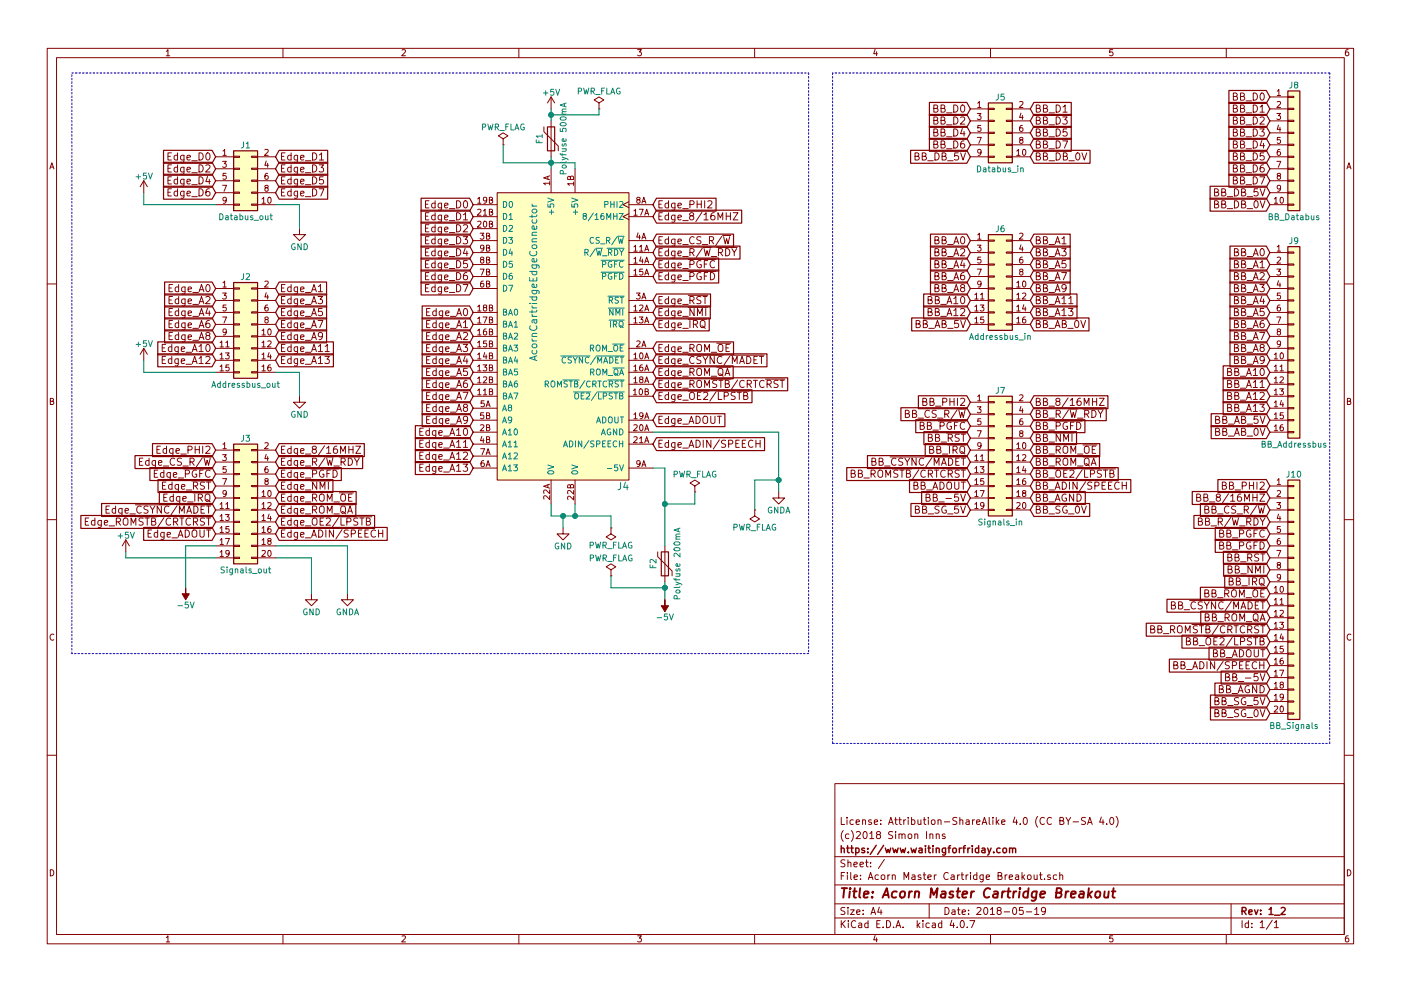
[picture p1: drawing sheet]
EESchema Schematic File Version 2
LIBS:power
LIBS:device
LIBS:switches
LIBS:relays
LIBS:motors
LIBS:transistors
LIBS:conn
LIBS:linear
LIBS:regul
LIBS:74xx
LIBS:cmos4000
LIBS:adc-dac
LIBS:memory
LIBS:xilinx
LIBS:microcontrollers
LIBS:dsp
LIBS:microchip
LIBS:analog_switches
LIBS:motorola
LIBS:texas
LIBS:intel
LIBS:audio
LIBS:interface
LIBS:digital-audio
LIBS:philips
LIBS:display
LIBS:cypress
LIBS:siliconi
LIBS:opto
LIBS:atmel
LIBS:contrib
LIBS:valves
LIBS:acorncartridgeedgeconnector
LIBS:Acorn Master Cartridge Breakout-cache
EELAYER 25 0
EELAYER END
$Descr A4 11693 8268
encoding utf-8
Sheet 1 1
Title "Acorn Master Cartridge Breakout"
Date "2018-05-19"
Rev "1_2"
Comp "https://www.waitingforfriday.com"
Comment1 "(c)2018 Simon Inns"
Comment2 "License: Attribution-ShareAlike 4.0 (CC BY-SA 4.0)"
Comment3 ""
Comment4 ""
$EndDescr
$Comp
L AcornCartridgeEdgeConnector J4
U 1 1
P 4700 2800
F 0 "J4" H 5200 1550 60  0000 C CNN
F 1 "AcornCartridgeEdgeConnector" V 4450 3250 60  0000 C CNN
F 2 "Acorn Cartridge edge-connector:Acorn_Cartridge" H 4700 2800 60  0001 C CNN
F 3 "" H 4700 2800 60  0001 C CNN
	1    4700 2800
	1    0    0    -1  
$EndComp
$Comp
L +5V #PWR01
U 1 1
P 4600 900
F 0 "#PWR01" H 4600 750 50  0001 C CNN
F 1 "+5V" H 4600 1040 50  0000 C CNN
F 2 "" H 4600 900 50  0001 C CNN
F 3 "" H 4600 900 50  0001 C CNN
	1    4600 900 
	1    0    0    -1  
$EndComp
$Comp
L GND #PWR02
U 1 1
P 4700 4400
F 0 "#PWR02" H 4700 4150 50  0001 C CNN
F 1 "GND" H 4700 4250 50  0000 C CNN
F 2 "" H 4700 4400 50  0001 C CNN
F 3 "" H 4700 4400 50  0001 C CNN
	1    4700 4400
	1    0    0    -1  
$EndComp
$Comp
L GNDA #PWR03
U 1 1
P 6500 4100
F 0 "#PWR03" H 6500 3850 50  0001 C CNN
F 1 "GNDA" H 6500 3950 50  0000 C CNN
F 2 "" H 6500 4100 50  0001 C CNN
F 3 "" H 6500 4100 50  0001 C CNN
	1    6500 4100
	1    0    0    -1  
$EndComp
Wire Wire Line
	4600 4200 4600 4300
Wire Wire Line
	4600 4300 5100 4300
Wire Wire Line
	4700 4300 4700 4400
Wire Wire Line
	4800 4300 4800 4200
Connection ~ 4700 4300
Wire Wire Line
	5450 3600 6500 3600
Wire Wire Line
	6500 3600 6500 4100
$Comp
L -5V #PWR11
U 1 1
P 5550 5000
F 0 "#PWR11" H 5550 5100 50  0001 C CNN
F 1 "-5V" H 5550 5150 50  0000 C CNN
F 2 "" H 5550 5000 50  0001 C CNN
F 3 "" H 5550 5000 50  0001 C CNN
	1    5550 5000
	-1   0    0    1   
$EndComp
$Comp
L Conn_02x05_Odd_Even J1
U 1 1
P 2000 1500
F 0 "J1" H 2050 1800 50  0000 C CNN
F 1 "Databus_out" H 2050 1200 50  0000 C CNN
F 2 "Connectors_Multicomp:Multicomp_MC9A22-1034_2x05x2.54mm_Angled" H 2000 1500 50  0001 C CNN
F 3 "" H 2000 1500 50  0001 C CNN
	1    2000 1500
	1    0    0    -1  
$EndComp
Text GLabel 3950 1700 0    60   Input ~ 0
Edge_D0
Text GLabel 3950 1800 0    60   Input ~ 0
Edge_D1
Text GLabel 3950 1900 0    60   Input ~ 0
Edge_D2
Text GLabel 3950 2000 0    60   Input ~ 0
Edge_D3
Text GLabel 3950 2100 0    60   Input ~ 0
Edge_D4
Text GLabel 3950 2200 0    60   Input ~ 0
Edge_D5
Text GLabel 3950 2300 0    60   Input ~ 0
Edge_D6
Text GLabel 3950 2400 0    60   Input ~ 0
Edge_D7
Text GLabel 1800 1300 0    60   Input ~ 0
Edge_D0
Text GLabel 2300 1300 2    60   Input ~ 0
Edge_D1
Text GLabel 1800 1400 0    60   Input ~ 0
Edge_D2
Text GLabel 1800 1500 0    60   Input ~ 0
Edge_D4
Text GLabel 2300 1500 2    60   Input ~ 0
Edge_D5
Text GLabel 1800 1600 0    60   Input ~ 0
Edge_D6
Text GLabel 2300 1600 2    60   Input ~ 0
Edge_D7
$Comp
L Conn_02x08_Odd_Even J2
U 1 1
P 2000 2700
F 0 "J2" H 2050 3100 50  0000 C CNN
F 1 "Addressbus_out" H 2050 2200 50  0000 C CNN
F 2 "Connectors_Multicomp:Multicomp_MC9A22-1634_2x08x2.54mm_Angled" H 2000 2700 50  0001 C CNN
F 3 "" H 2000 2700 50  0001 C CNN
	1    2000 2700
	1    0    0    -1  
$EndComp
Text GLabel 3950 2600 0    60   Input ~ 0
Edge_A0
Text GLabel 3950 2700 0    60   Input ~ 0
Edge_A1
Text GLabel 3950 2800 0    60   Input ~ 0
Edge_A2
Text GLabel 3950 2900 0    60   Input ~ 0
Edge_A3
Text GLabel 3950 3000 0    60   Input ~ 0
Edge_A4
Text GLabel 3950 3100 0    60   Input ~ 0
Edge_A5
Text GLabel 3950 3200 0    60   Input ~ 0
Edge_A6
Text GLabel 3950 3300 0    60   Input ~ 0
Edge_A7
Text GLabel 3950 3400 0    60   Input ~ 0
Edge_A8
Text GLabel 3950 3500 0    60   Input ~ 0
Edge_A9
Text GLabel 3950 3600 0    60   Input ~ 0
Edge_A10
Text GLabel 3950 3700 0    60   Input ~ 0
Edge_A11
Text GLabel 3950 3800 0    60   Input ~ 0
Edge_A12
Text GLabel 3950 3900 0    60   Input ~ 0
Edge_A13
Text GLabel 1800 2400 0    60   Input ~ 0
Edge_A0
Text GLabel 1800 2500 0    60   Input ~ 0
Edge_A2
Text GLabel 1800 2600 0    60   Input ~ 0
Edge_A4
Text GLabel 1800 2700 0    60   Input ~ 0
Edge_A6
Text GLabel 1800 2800 0    60   Input ~ 0
Edge_A8
Text GLabel 1800 2900 0    60   Input ~ 0
Edge_A10
Text GLabel 1800 3000 0    60   Input ~ 0
Edge_A12
Text GLabel 2300 2400 2    60   Input ~ 0
Edge_A1
Text GLabel 2300 2500 2    60   Input ~ 0
Edge_A3
Text GLabel 2300 2600 2    60   Input ~ 0
Edge_A5
Text GLabel 2300 2700 2    60   Input ~ 0
Edge_A7
Text GLabel 2300 2800 2    60   Input ~ 0
Edge_A9
Text GLabel 2300 2900 2    60   Input ~ 0
Edge_A11
Text GLabel 2300 3000 2    60   Input ~ 0
Edge_A13
$Comp
L Conn_02x10_Odd_Even J3
U 1 1
P 2000 4150
F 0 "J3" H 2050 4650 50  0000 C CNN
F 1 "Signals_out" H 2050 3550 50  0000 C CNN
F 2 "Connectors_Multicomp:Multicomp_MC9A22-2034_2x10x2.54mm_Angled" H 2000 4150 50  0001 C CNN
F 3 "" H 2000 4150 50  0001 C CNN
	1    2000 4150
	1    0    0    -1  
$EndComp
Text GLabel 5450 1700 2    60   Input ~ 0
Edge_PHI2
Text GLabel 5450 1800 2    60   Input ~ 0
Edge_8/16MHZ
Text GLabel 5450 2000 2    60   Input ~ 0
Edge_CS_R/~W
Text GLabel 5450 2100 2    60   Input ~ 0
Edge_R/~W~_~RDY
Text GLabel 5450 2200 2    60   Input ~ 0
Edge_~PGFC
Text GLabel 5450 2300 2    60   Input ~ 0
Edge_~PGFD
Text GLabel 5450 2500 2    60   Input ~ 0
Edge_~RST
Text GLabel 5450 2600 2    60   Input ~ 0
Edge_~NMI
Text GLabel 5450 2700 2    60   Input ~ 0
Edge_~IRQ
Text GLabel 5450 2900 2    60   Input ~ 0
Edge_ROM_~OE
Text GLabel 5450 3000 2    60   Input ~ 0
Edge_~CSYNC~/~MADET
Text GLabel 5450 3100 2    60   Input ~ 0
Edge_ROM_~QA
Text GLabel 5450 3200 2    60   Input ~ 0
Edge_ROM~STB~/CRTC~RST
Text GLabel 5450 3300 2    60   Input ~ 0
Edge_~OE2~/~LPSTB
Text GLabel 5450 3500 2    60   Input ~ 0
Edge_ADOUT
Text GLabel 5450 3700 2    60   Input ~ 0
Edge_ADIN/SPEECH
Text GLabel 1800 3750 0    60   Input ~ 0
Edge_PHI2
Text GLabel 2300 3750 2    60   Input ~ 0
Edge_8/16MHZ
Text GLabel 1800 3850 0    60   Input ~ 0
Edge_CS_R/~W
Text GLabel 2300 3850 2    60   Input ~ 0
Edge_R/~W~_~RDY
Text GLabel 1800 3950 0    60   Input ~ 0
Edge_~PGFC
Text GLabel 2300 3950 2    60   Input ~ 0
Edge_~PGFD
Text GLabel 1800 4050 0    60   Input ~ 0
Edge_~RST
Text GLabel 2300 4050 2    60   Input ~ 0
Edge_~NMI
Text GLabel 1800 4150 0    60   Input ~ 0
Edge_~IRQ
Text GLabel 2300 4150 2    60   Input ~ 0
Edge_ROM_~OE
Text GLabel 1800 4250 0    60   Input ~ 0
Edge_~CSYNC~/~MADET
Text GLabel 2300 4250 2    60   Input ~ 0
Edge_ROM_~QA
Text GLabel 1800 4350 0    60   Input ~ 0
Edge_ROM~STB~/CRTC~RST
Text GLabel 2300 4350 2    60   Input ~ 0
Edge_~OE2~/~LPSTB
Text GLabel 1800 4450 0    60   Input ~ 0
Edge_ADOUT
Text GLabel 2300 4450 2    60   Input ~ 0
Edge_ADIN/SPEECH
$Comp
L -5V #PWR4
U 1 1
P 1550 4900
F 0 "#PWR4" H 1550 5000 50  0001 C CNN
F 1 "-5V" H 1550 5050 50  0000 C CNN
F 2 "" H 1550 4900 50  0001 C CNN
F 3 "" H 1550 4900 50  0001 C CNN
	1    1550 4900
	-1   0    0    1   
$EndComp
Wire Wire Line
	1800 4550 1550 4550
Wire Wire Line
	1550 4550 1550 4900
$Comp
L GNDA #PWR04
U 1 1
P 2900 4950
F 0 "#PWR04" H 2900 4700 50  0001 C CNN
F 1 "GNDA" H 2900 4800 50  0000 C CNN
F 2 "" H 2900 4950 50  0001 C CNN
F 3 "" H 2900 4950 50  0001 C CNN
	1    2900 4950
	1    0    0    -1  
$EndComp
Wire Wire Line
	2300 4550 2900 4550
Wire Wire Line
	2900 4550 2900 4950
$Comp
L +5V #PWR05
U 1 1
P 1050 4600
F 0 "#PWR05" H 1050 4450 50  0001 C CNN
F 1 "+5V" H 1050 4740 50  0000 C CNN
F 2 "" H 1050 4600 50  0001 C CNN
F 3 "" H 1050 4600 50  0001 C CNN
	1    1050 4600
	1    0    0    -1  
$EndComp
Wire Wire Line
	1800 4650 1050 4650
Wire Wire Line
	1050 4650 1050 4600
$Comp
L GND #PWR06
U 1 1
P 2600 4950
F 0 "#PWR06" H 2600 4700 50  0001 C CNN
F 1 "GND" H 2600 4800 50  0000 C CNN
F 2 "" H 2600 4950 50  0001 C CNN
F 3 "" H 2600 4950 50  0001 C CNN
	1    2600 4950
	1    0    0    -1  
$EndComp
Wire Wire Line
	2300 4650 2600 4650
Wire Wire Line
	2600 4650 2600 4950
$Comp
L +5V #PWR07
U 1 1
P 1200 1600
F 0 "#PWR07" H 1200 1450 50  0001 C CNN
F 1 "+5V" H 1200 1740 50  0000 C CNN
F 2 "" H 1200 1600 50  0001 C CNN
F 3 "" H 1200 1600 50  0001 C CNN
	1    1200 1600
	1    0    0    -1  
$EndComp
$Comp
L +5V #PWR08
U 1 1
P 1200 3000
F 0 "#PWR08" H 1200 2850 50  0001 C CNN
F 1 "+5V" H 1200 3140 50  0000 C CNN
F 2 "" H 1200 3000 50  0001 C CNN
F 3 "" H 1200 3000 50  0001 C CNN
	1    1200 3000
	1    0    0    -1  
$EndComp
$Comp
L GND #PWR09
U 1 1
P 2500 3300
F 0 "#PWR09" H 2500 3050 50  0001 C CNN
F 1 "GND" H 2500 3150 50  0000 C CNN
F 2 "" H 2500 3300 50  0001 C CNN
F 3 "" H 2500 3300 50  0001 C CNN
	1    2500 3300
	1    0    0    -1  
$EndComp
$Comp
L GND #PWR010
U 1 1
P 2500 1900
F 0 "#PWR010" H 2500 1650 50  0001 C CNN
F 1 "GND" H 2500 1750 50  0000 C CNN
F 2 "" H 2500 1900 50  0001 C CNN
F 3 "" H 2500 1900 50  0001 C CNN
	1    2500 1900
	1    0    0    -1  
$EndComp
Wire Wire Line
	2300 1700 2500 1700
Wire Wire Line
	2500 1700 2500 1900
Wire Wire Line
	1800 1700 1200 1700
Wire Wire Line
	1200 1700 1200 1600
Wire Wire Line
	1800 3100 1200 3100
Wire Wire Line
	1200 3100 1200 3000
Wire Wire Line
	2300 3100 2500 3100
Wire Wire Line
	2500 3100 2500 3300
$Comp
L Conn_02x05_Odd_Even J5
U 1 1
P 8300 1100
F 0 "J5" H 8350 1400 50  0000 C CNN
F 1 "Databus_in" H 8350 800 50  0000 C CNN
F 2 "Connectors_Multicomp:Multicomp_MC9A12-1034_2x05x2.54mm_Straight" H 8300 1100 50  0001 C CNN
F 3 "" H 8300 1100 50  0001 C CNN
	1    8300 1100
	1    0    0    -1  
$EndComp
Text GLabel 8100 900  0    60   Input ~ 0
BB_D0
Text GLabel 8600 900  2    60   Input ~ 0
BB_D1
Text GLabel 8100 1000 0    60   Input ~ 0
BB_D2
Text GLabel 8600 1000 2    60   Input ~ 0
BB_D3
Text GLabel 8100 1100 0    60   Input ~ 0
BB_D4
Text GLabel 8600 1100 2    60   Input ~ 0
BB_D5
Text GLabel 8100 1200 0    60   Input ~ 0
BB_D6
Text GLabel 8600 1200 2    60   Input ~ 0
BB_D7
$Comp
L Conn_02x08_Odd_Even J6
U 1 1
P 8300 2300
F 0 "J6" H 8350 2700 50  0000 C CNN
F 1 "Addressbus_in" H 8350 1800 50  0000 C CNN
F 2 "Connectors_Multicomp:Multicomp_MC9A12-1634_2x08x2.54mm_Straight" H 8300 2300 50  0001 C CNN
F 3 "" H 8300 2300 50  0001 C CNN
	1    8300 2300
	1    0    0    -1  
$EndComp
Text GLabel 8100 2000 0    60   Input ~ 0
BB_A0
Text GLabel 8100 2100 0    60   Input ~ 0
BB_A2
Text GLabel 8100 2200 0    60   Input ~ 0
BB_A4
Text GLabel 8100 2300 0    60   Input ~ 0
BB_A6
Text GLabel 8100 2400 0    60   Input ~ 0
BB_A8
Text GLabel 8100 2500 0    60   Input ~ 0
BB_A10
Text GLabel 8100 2600 0    60   Input ~ 0
BB_A12
Text GLabel 8600 2000 2    60   Input ~ 0
BB_A1
Text GLabel 8600 2100 2    60   Input ~ 0
BB_A3
Text GLabel 8600 2200 2    60   Input ~ 0
BB_A5
Text GLabel 8600 2300 2    60   Input ~ 0
BB_A7
Text GLabel 8600 2400 2    60   Input ~ 0
BB_A9
Text GLabel 8600 2500 2    60   Input ~ 0
BB_A11
$Comp
L Conn_02x10_Odd_Even J7
U 1 1
P 8300 3750
F 0 "J7" H 8350 4250 50  0000 C CNN
F 1 "Signals_in" H 8350 3150 50  0000 C CNN
F 2 "Connectors_Multicomp:Multicomp_MC9A12-2034_2x10x2.54mm_Straight" H 8300 3750 50  0001 C CNN
F 3 "" H 8300 3750 50  0001 C CNN
	1    8300 3750
	1    0    0    -1  
$EndComp
Text GLabel 8100 3350 0    60   Input ~ 0
BB_PHI2
Text GLabel 8600 3350 2    60   Input ~ 0
BB_8/16MHZ
Text GLabel 8100 3450 0    60   Input ~ 0
BB_CS_R/~W
Text GLabel 8600 3450 2    60   Input ~ 0
BB_R/~W~_~RDY
Text GLabel 8100 3550 0    60   Input ~ 0
BB_~PGFC
Text GLabel 8600 3550 2    60   Input ~ 0
BB_~PGFD
Text GLabel 8100 3650 0    60   Input ~ 0
BB_~RST
Text GLabel 8600 3650 2    60   Input ~ 0
BB_~NMI
Text GLabel 8100 3750 0    60   Input ~ 0
BB_~IRQ
Text GLabel 8600 3750 2    60   Input ~ 0
BB_ROM_~OE
Text GLabel 8100 3850 0    60   Input ~ 0
BB_~CSYNC~/~MADET
Text GLabel 8600 3850 2    60   Input ~ 0
BB_ROM_~QA
Text GLabel 8100 3950 0    60   Input ~ 0
BB_ROM~STB~/CRTC~RST
Text GLabel 8600 3950 2    60   Input ~ 0
BB_~OE2~/~LPSTB
Text GLabel 8100 4050 0    60   Input ~ 0
BB_ADOUT
Text GLabel 8600 4050 2    60   Input ~ 0
BB_ADIN/SPEECH
$Comp
L Conn_01x10 J8
U 1 1
P 10800 1200
F 0 "J8" H 10800 1700 50  0000 C CNN
F 1 "BB_Databus" H 10800 600 50  0000 C CNN
F 2 "Pin_Headers:Pin_Header_Straight_1x10_Pitch2.54mm" H 10800 1200 50  0001 C CNN
F 3 "" H 10800 1200 50  0001 C CNN
	1    10800 1200
	1    0    0    -1  
$EndComp
$Comp
L Conn_01x16 J9
U 1 1
P 10800 2800
F 0 "J9" H 10800 3600 50  0000 C CNN
F 1 "BB_Addressbus" H 10800 1900 50  0000 C CNN
F 2 "Pin_Headers:Pin_Header_Straight_1x16_Pitch2.54mm" H 10800 2800 50  0001 C CNN
F 3 "" H 10800 2800 50  0001 C CNN
	1    10800 2800
	1    0    0    -1  
$EndComp
$Comp
L Conn_01x20 J10
U 1 1
P 10800 4950
F 0 "J10" H 10800 5950 50  0000 C CNN
F 1 "BB_Signals" H 10800 3850 50  0000 C CNN
F 2 "Pin_Headers:Pin_Header_Straight_1x20_Pitch2.54mm" H 10800 4950 50  0001 C CNN
F 3 "" H 10800 4950 50  0001 C CNN
	1    10800 4950
	1    0    0    -1  
$EndComp
Text GLabel 10600 800  0    60   Input ~ 0
BB_D0
Text GLabel 10600 900  0    60   Input ~ 0
BB_D1
Text GLabel 10600 1000 0    60   Input ~ 0
BB_D2
Text GLabel 10600 1100 0    60   Input ~ 0
BB_D3
Text GLabel 10600 1200 0    60   Input ~ 0
BB_D4
Text GLabel 10600 1300 0    60   Input ~ 0
BB_D5
Text GLabel 10600 1400 0    60   Input ~ 0
BB_D6
Text GLabel 10600 1500 0    60   Input ~ 0
BB_D7
Text GLabel 8100 1300 0    60   Input ~ 0
BB_DB_5V
Text GLabel 8600 1300 2    60   Input ~ 0
BB_DB_0V
Text GLabel 10600 1600 0    60   Input ~ 0
BB_DB_5V
Text GLabel 10600 1700 0    60   Input ~ 0
BB_DB_0V
Text GLabel 8100 2700 0    60   Input ~ 0
BB_AB_5V
Text GLabel 8600 2700 2    60   Input ~ 0
BB_AB_0V
Text GLabel 10600 2100 0    60   Input ~ 0
BB_A0
Text GLabel 10600 2200 0    60   Input ~ 0
BB_A1
Text GLabel 10600 2300 0    60   Input ~ 0
BB_A2
Text GLabel 10600 2400 0    60   Input ~ 0
BB_A3
Text GLabel 10600 2500 0    60   Input ~ 0
BB_A4
Text GLabel 10600 2600 0    60   Input ~ 0
BB_A5
Text GLabel 10600 2700 0    60   Input ~ 0
BB_A6
Text GLabel 10600 2800 0    60   Input ~ 0
BB_A7
Text GLabel 10600 2900 0    60   Input ~ 0
BB_A8
Text GLabel 10600 3000 0    60   Input ~ 0
BB_A9
Text GLabel 10600 3100 0    60   Input ~ 0
BB_A10
Text GLabel 10600 3200 0    60   Input ~ 0
BB_A11
Text GLabel 10600 3300 0    60   Input ~ 0
BB_A12
Text GLabel 8600 2600 2    60   Input ~ 0
BB_A13
Text GLabel 10600 3400 0    60   Input ~ 0
BB_A13
Text GLabel 10600 3500 0    60   Input ~ 0
BB_AB_5V
Text GLabel 10600 3600 0    60   Input ~ 0
BB_AB_0V
Text GLabel 10600 4050 0    60   Input ~ 0
BB_PHI2
Text GLabel 10600 4150 0    60   Input ~ 0
BB_8/16MHZ
Text GLabel 10600 4250 0    60   Input ~ 0
BB_CS_R/~W
Text GLabel 10600 4350 0    60   Input ~ 0
BB_R/~W~_~RDY
Text GLabel 10600 4450 0    60   Input ~ 0
BB_~PGFC
Text GLabel 10600 4550 0    60   Input ~ 0
BB_~PGFD
Text GLabel 10600 4650 0    60   Input ~ 0
BB_~RST
Text GLabel 10600 4750 0    60   Input ~ 0
BB_~NMI
Text GLabel 10600 4850 0    60   Input ~ 0
BB_~IRQ
Text GLabel 10600 4950 0    60   Input ~ 0
BB_ROM_~OE
Text GLabel 10600 5050 0    60   Input ~ 0
BB_~CSYNC~/~MADET
Text GLabel 10600 5150 0    60   Input ~ 0
BB_ROM_~QA
Text GLabel 10600 5250 0    60   Input ~ 0
BB_ROM~STB~/CRTC~RST
Text GLabel 10600 5350 0    60   Input ~ 0
BB_~OE2~/~LPSTB
Text GLabel 10600 5450 0    60   Input ~ 0
BB_ADOUT
Text GLabel 10600 5550 0    60   Input ~ 0
BB_ADIN/SPEECH
Text GLabel 8100 4150 0    60   Input ~ 0
BB_-5V
Text GLabel 8600 4150 2    60   Input ~ 0
BB_AGND
Text GLabel 8100 4250 0    60   Input ~ 0
BB_SG_5V
Text GLabel 8600 4250 2    60   Input ~ 0
BB_SG_0V
Text GLabel 10600 5650 0    60   Input ~ 0
BB_-5V
Text GLabel 10600 5750 0    60   Input ~ 0
BB_AGND
Text GLabel 10600 5850 0    60   Input ~ 0
BB_SG_5V
Text GLabel 10600 5950 0    60   Input ~ 0
BB_SG_0V
Wire Notes Line
	600  600  6750 600 
Wire Notes Line
	6750 600  6750 5450
Wire Notes Line
	6750 5450 600  5450
Wire Notes Line
	600  5450 600  600 
Wire Notes Line
	6950 600  6950 6200
Wire Notes Line
	6950 6200 11100 6200
Wire Notes Line
	11100 6200 11100 600 
Wire Notes Line
	11100 600  6950 600 
$Comp
L PWR_FLAG #FLG011
U 1 1
P 4200 1200
F 0 "#FLG011" H 4200 1275 50  0001 C CNN
F 1 "PWR_FLAG" H 4200 1350 50  0000 C CNN
F 2 "" H 4200 1200 50  0001 C CNN
F 3 "" H 4200 1200 50  0001 C CNN
	1    4200 1200
	1    0    0    -1  
$EndComp
$Comp
L PWR_FLAG #FLG012
U 1 1
P 5100 4400
F 0 "#FLG012" H 5100 4475 50  0001 C CNN
F 1 "PWR_FLAG" H 5100 4550 50  0000 C CNN
F 2 "" H 5100 4400 50  0001 C CNN
F 3 "" H 5100 4400 50  0001 C CNN
	1    5100 4400
	-1   0    0    1   
$EndComp
$Comp
L PWR_FLAG #FLG013
U 1 1
P 5800 4100
F 0 "#FLG013" H 5800 4175 50  0001 C CNN
F 1 "PWR_FLAG" H 5800 4250 50  0000 C CNN
F 2 "" H 5800 4100 50  0001 C CNN
F 3 "" H 5800 4100 50  0001 C CNN
	1    5800 4100
	1    0    0    -1  
$EndComp
$Comp
L PWR_FLAG #FLG014
U 1 1
P 6300 4250
F 0 "#FLG014" H 6300 4325 50  0001 C CNN
F 1 "PWR_FLAG" H 6300 4400 50  0000 C CNN
F 2 "" H 6300 4250 50  0001 C CNN
F 3 "" H 6300 4250 50  0001 C CNN
	1    6300 4250
	-1   0    0    1   
$EndComp
Wire Wire Line
	5100 4300 5100 4400
Connection ~ 4800 4300
Wire Wire Line
	6300 4250 6300 4000
Wire Wire Line
	6300 4000 6500 4000
Connection ~ 6500 4000
$Comp
L Polyfuse F1
U 1 1
P 4600 1150
F 0 "F1" V 4500 1150 50  0000 C CNN
F 1 "Polyfuse 500mA" V 4700 1150 50  0000 C CNN
F 2 "Fuse_Holders_and_Fuses:Fuse_SMD1206_HandSoldering" H 4650 950 50  0001 L CNN
F 3 "" H 4600 1150 50  0001 C CNN
	1    4600 1150
	1    0    0    -1  
$EndComp
Wire Wire Line
	4600 1300 4600 1400
Wire Wire Line
	4200 1350 4800 1350
Connection ~ 4600 1350
Wire Wire Line
	4600 900  4600 1000
$Comp
L Polyfuse F2
U 1 1
P 5550 4700
F 0 "F2" V 5450 4700 50  0000 C CNN
F 1 "Polyfuse 200mA" V 5650 4700 50  0000 C CNN
F 2 "Fuse_Holders_and_Fuses:Fuse_SMD1206_HandSoldering" H 5600 4500 50  0001 L CNN
F 3 "" H 5550 4700 50  0001 C CNN
	1    5550 4700
	1    0    0    -1  
$EndComp
Wire Wire Line
	5550 3900 5550 4550
Wire Wire Line
	5550 4850 5550 5000
Wire Wire Line
	4600 950  5000 950 
Connection ~ 4600 950 
Wire Wire Line
	4200 1350 4200 1200
Wire Wire Line
	5450 3900 5550 3900
Wire Wire Line
	5800 4100 5800 4200
Wire Wire Line
	5800 4200 5550 4200
Connection ~ 5550 4200
$Comp
L PWR_FLAG #FLG015
U 1 1
P 5000 900
F 0 "#FLG015" H 5000 975 50  0001 C CNN
F 1 "PWR_FLAG" H 5000 1050 50  0000 C CNN
F 2 "" H 5000 900 50  0001 C CNN
F 3 "" H 5000 900 50  0001 C CNN
	1    5000 900 
	1    0    0    -1  
$EndComp
Wire Wire Line
	5000 950  5000 900 
$Comp
L PWR_FLAG #FLG016
U 1 1
P 5100 4800
F 0 "#FLG016" H 5100 4875 50  0001 C CNN
F 1 "PWR_FLAG" H 5100 4950 50  0000 C CNN
F 2 "" H 5100 4800 50  0001 C CNN
F 3 "" H 5100 4800 50  0001 C CNN
	1    5100 4800
	1    0    0    -1  
$EndComp
Wire Wire Line
	5100 4900 5100 4800
Wire Wire Line
	4800 1350 4800 1400
Wire Wire Line
	5100 4900 5550 4900
Connection ~ 5550 4900
Text GLabel 2300 1400 2    60   Input ~ 0
Edge_D3
$EndSCHEMATC
